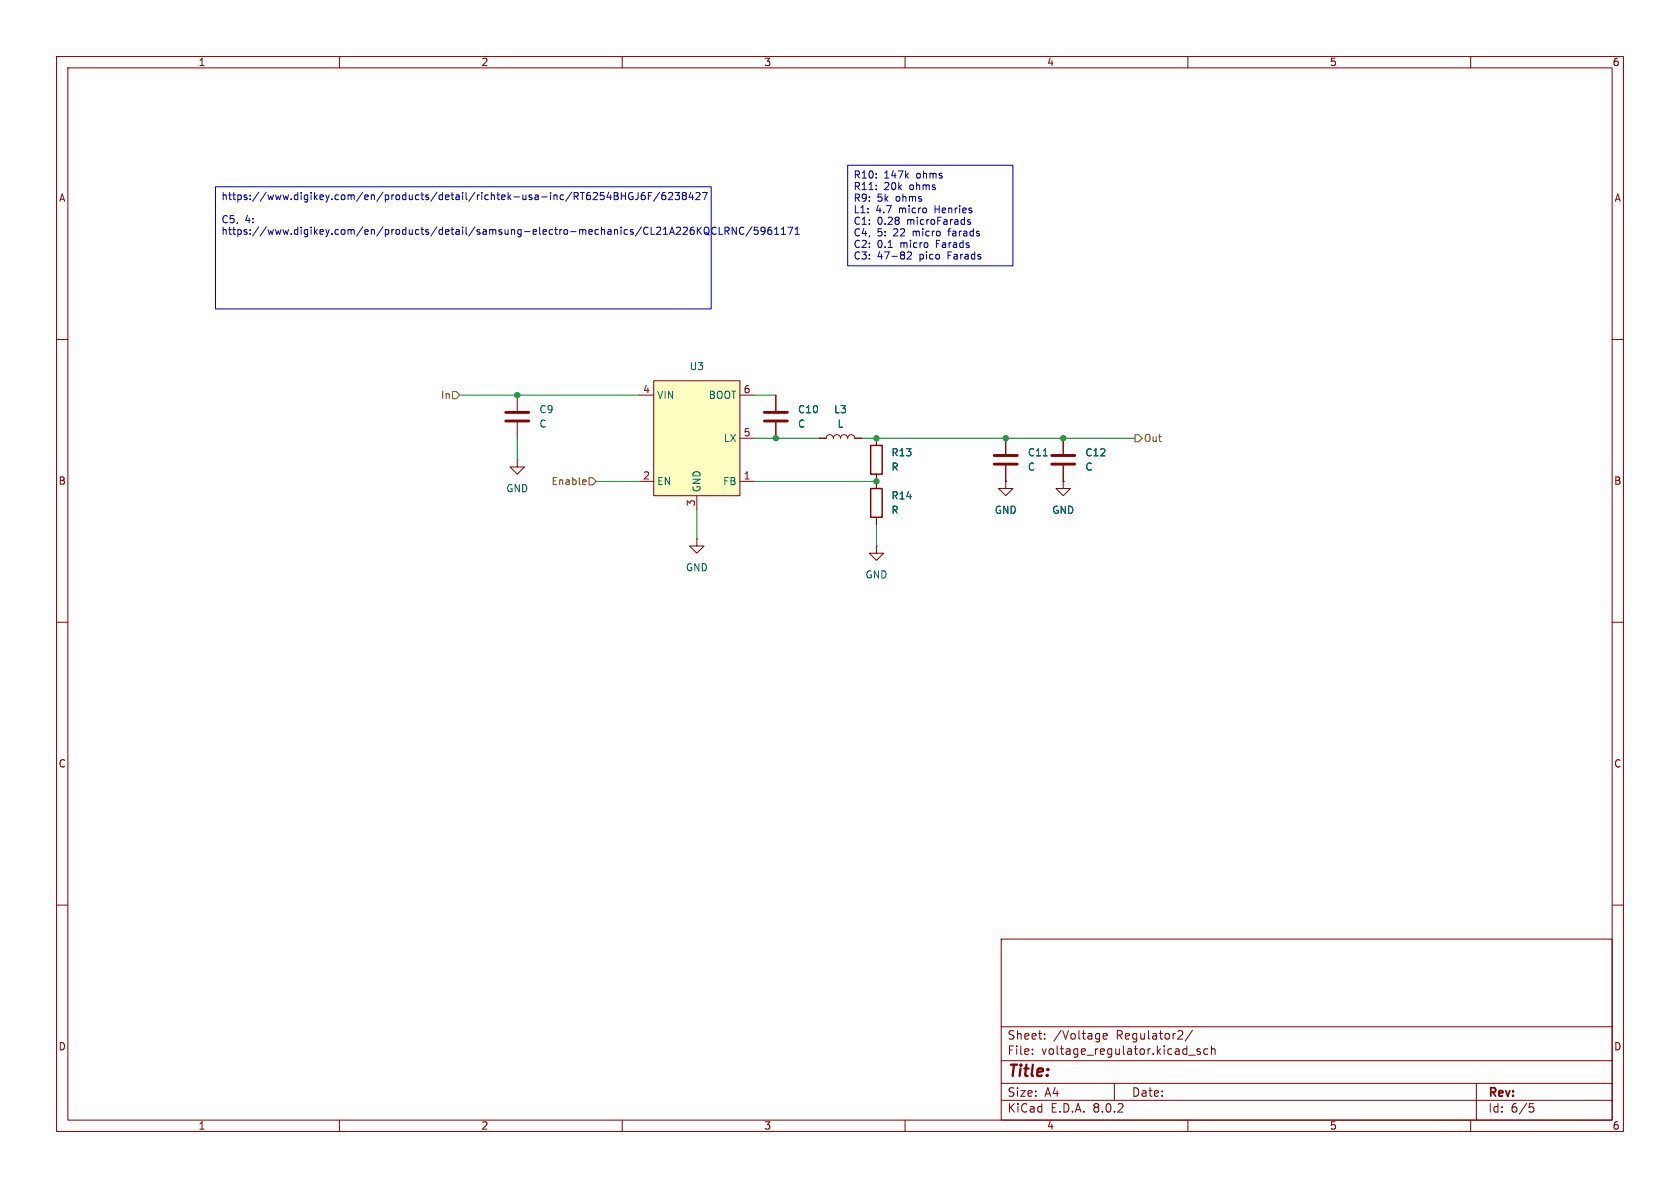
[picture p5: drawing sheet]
<svg xmlns="http://www.w3.org/2000/svg" width="297mm" height="210mm" viewBox="0 0 297 210" stroke-linecap="round" stroke-linejoin="round" font-family="sans-serif">
<g fill="none" stroke="#840000" stroke-width=".18">
<path d="M10 10h277v190h-277zM12 12h273v186h-273zM60 10v2M110 10v2M160 10v2M210 10v2M260 10v2M10 60h2M285 60h2M137.2 69.9v2.7M137.2 74.7v2.8M144.8 77.5h1.2a.64 .64 0 0 1 .7-.7 .64 .64 0 0 1 .6 .7 .64 .64 0 0 1 .7-.7 .64 .64 0 0 1 .6 .7 .64 .64 0 0 1 .6-.7 .64 .64 0 0 1 .7 .7 .64 .64 0 0 1 .6-.7 .64 .64 0 0 1 .6 .7h1.3"/>
<path d="M177.8 77.5v2.8M188 77.5v2.8M177.8 85.1v1.3h1.3l-1.3 1.2-1.3-1.2h1.3M177.8 85.1h.1M177.8 82.3v2.8M188 85.1v1.3h1.2l-1.2 1.2-1.3-1.2h1.3M188 85.1h.1M188 82.3v2.8M10 110h2M285 110h2M10 160h2M285 160h2"/>
<path d="M177 166h108v32h-108zM60 198v2M110 198v2M160 198v2M177 194.5h108M177 191.5h108M177 187.5h108M177 181.5h108M182.5 186.3v.1M182.5 185.5v.1M184.7 183.6v.1M184.7 182.8v.1"/>
<path d="M195 183.2l.7-.1v-.3l-.5-.1-.2 .2 .1 .7h.6M197 191.5v3M208.8 182.2l.3 .3-.1 .3-.8 .9h.9M210 198v2M210.2 186.5h1.1M210.8 182.1l-1.3 2M212.2 185.5l-.4-.1-.2 .2 .1 .2 .5 .2v.3h-.6M213.5 185.5l-.4-.1-.3 .3v.4l.2 .2h.5M214.2 185.5l.2-.1 .3 .1 .1 .9M214.2 184.9v1.5M260 198v2M261 191.5v6.5"/>
<path d="M270.4 195.1h.7M270.5 195.7h.4l.3 .3-.2 .5-.5 .1"/>
</g>
<path d="M135.1 74.4h4.1M135.1 72.9h4.1M175.8 82h4M175.8 80.5h4M185.9 82h4.1M185.9 80.5h4.1" fill="none" stroke="#840000" stroke-width=".51"/>
<path d="M184.4 80.6h.8" fill="none" stroke="#006464" stroke-width=".18"/>
<path d="M115.6 67.3h15.2v20.3h-15.2z" fill="#ffffc2"/>
<g fill="none" stroke="#840000" stroke-width=".18">
<path d="M91.4 69.9v2.7M91.4 74.7v2.8M113 69.9h2.6M115.6 67.3h15.2v20.3h-15.2zM130.8 69.9h2.5M130.8 77.5h2.5M137.2 69.9v2.7M137.2 74.7v2.8M144.8 77.5h1.2M151.1 77.5h1.3M154.9 77.5v1.2M177.8 77.5v2.8"/>
<path d="M188 77.5v2.8M91.4 81.3v1.3h1.3l-1.3 1.2-1.2-1.2h1.2M91.4 81.3h.1M113 85.1h2.6M123.2 95.3v1.2h1.3l-1.3 1.3-1.3-1.3h1.3M123.2 95.3h.1M123.2 87.6v2.6M130.8 85.1h2.5M154.9 96.5v1.3h1.3l-1.3 1.3-1.2-1.3h1.2M154.9 96.5h.1M154.9 83.8v2.6M154.9 91.4v1.3"/>
<path d="M177.8 85.1h.1M177.8 82.3v2.8M188 85.1h.1M188 82.3v2.8"/>
</g>
<path d="M89.4 74.4h4.1M89.4 72.9h4.1" fill="none" stroke="#840000" stroke-width=".51"/>
<path d="M153.9 78.7h2.1v5.1h-2.1zM153.9 86.4h2.1v5h-2.1z" fill="none" stroke="#840000" stroke-width=".25"/>
<path d="M80 69.2h.6l.7 .7-.7 .6h-.6zM200.7 76.8h.6l.6 .7-.6 .6h-.6zM103.4 84.8l.2 .3-.6 .1M103.5 85.6l-.1 .1M104.1 84.5h.7l.6 .6-.6 .6h-.7z" fill="none" stroke="#725600" stroke-width=".18"/>
<g fill="none" stroke="#0000c2" stroke-width=".18">
<path d="M38.1 33h87.6v21.6h-87.6zM106.8 34h-.6l-.1 .6 .2-.1 .4 .1 .1 .2v.4l-.2 .1-.5-.1M107.6 34l-.3 .9h.8M107.9 34.4v.9M108.6 34h.4l.2 .3-.2 .3 .2 .2 .1 .3-.2 .2h-.5zM108.6 34.6h.4M109.8 34.6h.8M109.8 34v1.3M110.6 34v1.3M111.8 34.1a.59 .59 0 0 0-.7 .6 .59 .59 0 0 0 .7 .5l.1-.4h-.2M112.8 34v.9a.41 .41 0 0 1-.5 .4M114 34l-.4 .1a.86 .86 0 0 0 0 1.2l.4-.1 .1-.4-.3-.3-.3 .1-.1 .2"/>
<path d="M114.6 34.6h.5M115.2 34h-.6v1.3M116.6 34l-1.1 1.6M117.6 34l-.4 .1a.85 .85 0 0 0 0 1.2l.5-.1v-.4l-.2-.3-.4 .1-.1 .2M118.2 34.1l.5-.1 .2 .4-.8 .9h.8M119.3 34h.8l-.4 .5 .4 .1v.6l-.2 .1-.6-.1M120.9 34.6l-.3-.3 .3-.3 .3 .1 .1 .2-.2 .3M120.9 34.6l-.3 .2 .1 .4 .2 .1 .3-.1 .1-.1v-.3l-.2-.2M120.9 34.6h.2M122.1 34l-.3 .9h.8M122.4 34.4v.9M123 34.1l.5-.1 .3 .4-.8 .9h.8"/>
<path d="M124.2 34h.8l-.5 1.3M149.9 29.2h29.2v17.8h-29.2zM171.5 38.9l-.3-.1-.1 .2v.2l.4 .1v.3h-.4M120.2 40.2l.1 .2v.3l-.8 .7h.8M120.8 40.3l.5-.1 .2 .3-.8 .9h.8M122.6 40.2h-.4a.85 .85 0 0 0 0 1.2l.5-.1v-.4l-.2-.3-.4 .1-.1 .2M123.3 40.2v1.2M123.5 40.7l.5 .7M124 40.2l-.7 .7M124.7 40.2h.1a.43 .43 0 0 1 .5 .4v.4a.42 .42 0 0 1-.4 .4 .42 .42 0 0 1-.4-.4v-.4zM124.7 41.1l.7 .4M126.6 40.3a.6 .6 0 0 0-.8 .4 .6 .6 0 0 0 .6 .7l.2-.1"/>
<path d="M127.1 40.2v1.2h.6M128.2 40.8h.6l.1-.2-.1-.3-.6-.1v1.2M128.5 40.8l.4 .6M130.2 40.2v1.2l-.8-1.2v1.2M131.5 40.3a.6 .6 0 0 0-.8 .4 .6 .6 0 0 0 .6 .7l.2-.1M133 40.1l-1.1 1.6M134 40.2h-.6l-.1 .6 .2-.2 .4 .1 .1 .2v.4l-.2 .1-.5-.1M135.2 40.7l-.2 .2h-.4l-.1-.2 .1-.5h.4l.2 .1a.84 .84 0 0 1-.3 1.1h-.3M136.3 40.2h-.3a.86 .86 0 0 0 0 1.2l.4-.1 .1-.4-.3-.3h-.2l-.3 .3M136.9 41.4h.8M136.9 40.5l.4-.3v1.2M138.2 41.4h.7"/>
<path d="M138.2 40.5l.3-.3v1.2M139.3 40.2h.8l-.5 1.2M140.6 41.4h.7M140.6 40.5l.3-.3v1.2M161.1 44.8v.3l-.8 .7h.8"/>
</g>
<path d="M81.3 69.9h31.7M91.4 77.5v3.8M133.3 69.9h3.9M133.3 77.5h11.5M152.4 77.5h48.3M105.4 85.1h7.6M123.2 90.2v5.1M133.3 85.1h21.6M154.9 92.7v3.8" fill="none" stroke="#009600" stroke-width=".18"/>
<path d="M184.4 80.6h.8" fill="none" stroke="#006464" stroke-width=".18"/>
<g fill="#009600" stroke="#009600" stroke-width=".18">
<circle cx="154.9" cy="77.5" r=".46"/>
<circle cx="177.8" cy="77.5" r=".46"/>
<circle cx="188" cy="77.5" r=".46"/>
<circle cx="137.2" cy="77.5" r=".46"/>
<circle cx="91.4" cy="69.9" r=".46"/>
<circle cx="154.9" cy="85.1" r=".46"/>
</g>
<text font-size="2.8" fill="#840000" x="178" y="190.9">Title:</text>
<g font-size="2.1" fill="#840000">
<text x="178" y="184">Sheet:</text>
<text x="186.2" y="184">/Voltage</text>
<text x="197.4" y="184">Regulator2/</text>
<text x="178" y="186.7">File:</text>
<text x="184.1" y="186.7">voltage_regulator.kicad_sch</text>
<text x="178" y="196.9">KiCad</text>
<text x="178" y="194.1">Size:</text>
<text x="184.7" y="194.1">A4</text>
<text x="185.7" y="196.9">E.D.A.</text>
<text x="193.3" y="196.9">8.0.2</text>
<text x="200" y="194.1">Date:</text>
<text x="263" y="194.3">Rev:</text>
<text x="263" y="196.9">Id:</text>
<text x="267.1" y="196.9">6/5</text>
</g>
<g font-size="1.8" fill="#840000">
<text x="35" y="11.9">1</text>
<text x="85" y="11.9">2</text>
<text x="135" y="11.9">3</text>
<text x="185" y="11.9">4</text>
<text x="235" y="11.9">5</text>
<text x="285" y="11.9">6</text>
<text x="10.3" y="35.9">A</text>
<text x="285.3" y="35.9">A</text>
<text x="10.3" y="85.9">B</text>
<text x="285.3" y="85.9">B</text>
<text x="10.3" y="135.9">C</text>
<text x="285.3" y="135.9">C</text>
<text x="10.3" y="185.9">D</text>
<text x="285.3" y="185.9">D</text>
<text x="35" y="199.9">1</text>
<text x="85" y="199.9">2</text>
<text x="135" y="199.9">3</text>
<text x="185" y="199.9">4</text>
<text x="235" y="199.9">5</text>
<text x="285" y="199.9">6</text>
</g>
<g font-size="1.8" fill="#0000c2">
<text x="39.1" y="35.7">https://www.digikey.com/en/products/detail/richtek-usa-inc/RT6254BHGJ6F/6238427</text>
<text x="150.8" y="31.9">R10:</text>
<text x="150.8" y="33.9">R11:</text>
<text x="150.8" y="36">R9:</text>
<text x="155.1" y="36">5k</text>
<text x="156.3" y="31.9">147k</text>
<text x="156.3" y="33.9">20k</text>
<text x="158.5" y="36">ohms</text>
<text x="160.9" y="33.9">ohms</text>
<text x="162.1" y="31.9">ohms</text>
<text x="39.1" y="39.8">C5,</text>
<text x="39.1" y="41.8">https://www.digikey.com/en/products/detail/samsung-electro-mechanics/CL21A226KQCLRNC/5961171</text>
<text x="43.3" y="39.8">4:</text>
<text x="150.8" y="38">L1:</text>
<text x="150.8" y="40.1">C1:</text>
<text x="154.8" y="38">4.7</text>
<text x="155.1" y="40.1">0.28</text>
<text x="159" y="38">micro</text>
<text x="160.5" y="40.1">microFarads</text>
<text x="165.5" y="38">Henries</text>
<text x="150.8" y="42.1">C4,</text>
<text x="150.8" y="44.2">C2:</text>
<text x="150.8" y="46.2">C3:</text>
<text x="155.1" y="42.1">5:</text>
<text x="155.1" y="44.2">0.1</text>
<text x="155.1" y="46.2">47-82</text>
<text x="158.1" y="42.1">22</text>
<text x="159.3" y="44.2">micro</text>
<text x="161.6" y="42.1">micro</text>
<text x="162.6" y="46.2">pico</text>
<text x="165.8" y="44.2">Farads</text>
<text x="167.8" y="46.2">Farads</text>
<text x="168.1" y="42.1">farads</text>
</g>
<g font-size="1.8" fill="#006464">
<text x="121.8" y="65.6">U3</text>
<text x="116.1" y="70.7">VIN</text>
<text x="125.2" y="70.7">BOOT</text>
<text x="95.3" y="73.3">C9</text>
<text x="95.3" y="75.8">C</text>
<text x="141" y="73.3">C10</text>
<text x="141" y="75.8">C</text>
<text x="147.4" y="73.3">L3</text>
<text x="148" y="75.8">L</text>
<text x="127.9" y="78.3">LX</text>
<text x="157.5" y="80.9">R13</text>
<text x="157.5" y="83.4">R</text>
<text x="181.6" y="80.9">C11</text>
<text x="181.6" y="83.4">C</text>
<text x="191.8" y="80.9">C12</text>
<text x="191.8" y="83.4">C</text>
<text x="89.4" y="87.2">GND</text>
<text x="116.1" y="86">EN</text>
<text x="124.1" y="87.1" transform="rotate(-90 124.1 87.1)">GND</text>
<text x="127.7" y="86">FB</text>
<text x="157.5" y="88.5">R14</text>
<text x="157.5" y="91">R</text>
<text x="175.8" y="91">GND</text>
<text x="185.9" y="91">GND</text>
<text x="121.2" y="101.2">GND</text>
<text x="152.9" y="102.5">GND</text>
</g>
<g font-size="1.8" fill="#725600">
<text x="77.9" y="70.7">In</text>
<text x="202.1" y="78.3">Out</text>
<text x="97.4" y="86">Enable</text>
</g>
<g font-size="1.8" fill="#a90000">
<text x="113.6" y="69.6">4</text>
<text x="131.4" y="69.6">6</text>
<text x="131.4" y="77.2">5</text>
<text x="113.6" y="84.8">2</text>
<text x="122.9" y="89.6" transform="rotate(-90 122.9 89.6)">3</text>
<text x="131.4" y="84.8">1</text>
</g>
</svg>
